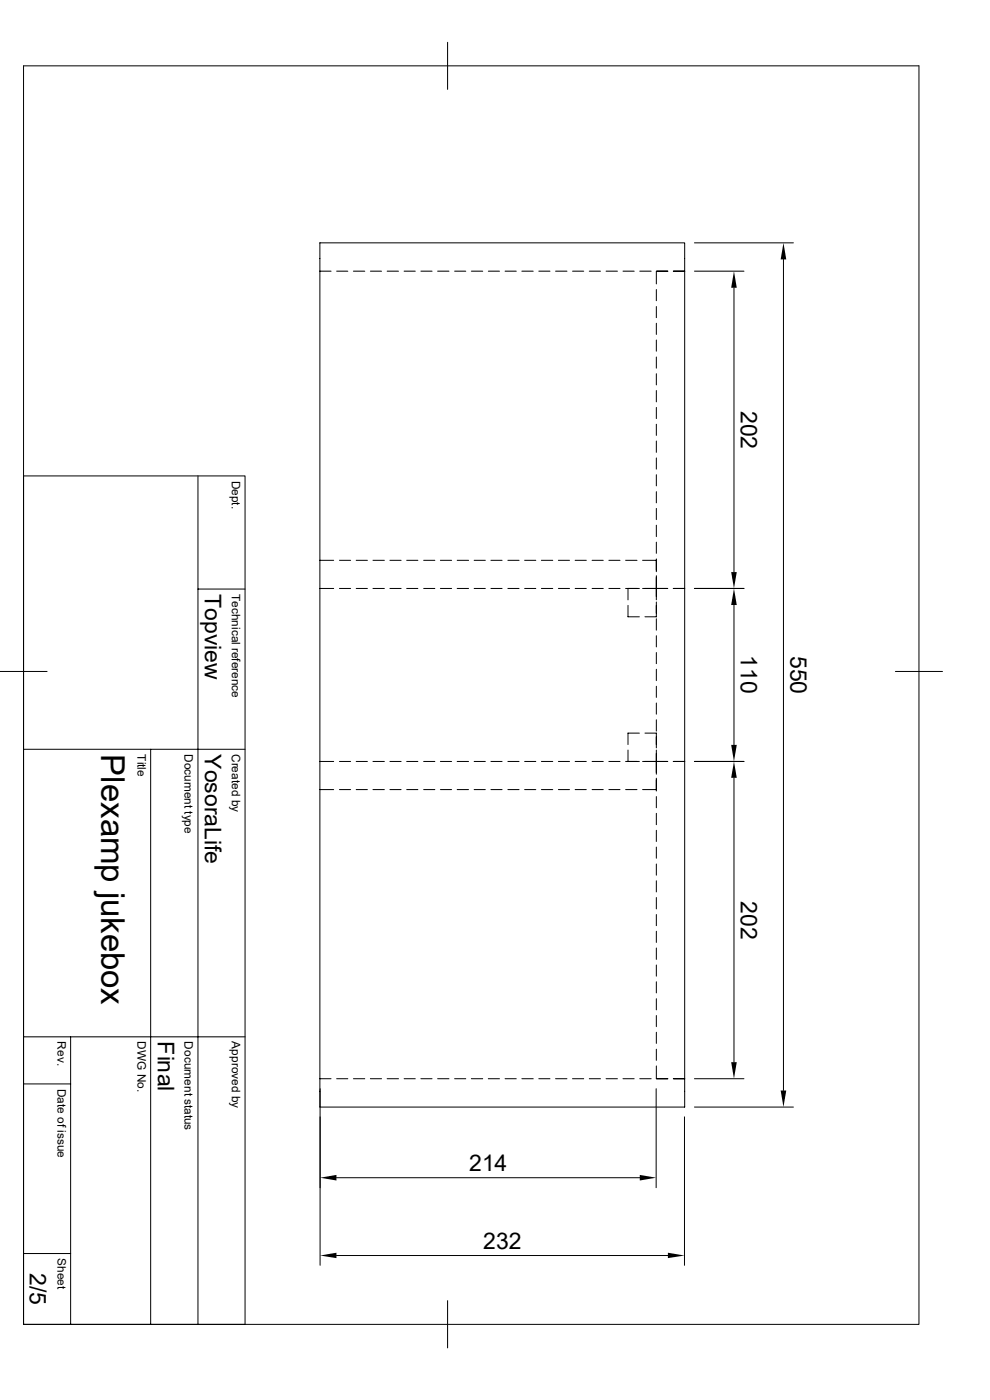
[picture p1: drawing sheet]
<svg xmlns="http://www.w3.org/2000/svg" width="210mm" height="297mm" viewBox="0 0 210 297" stroke-linecap="round" stroke-linejoin="round" font-family="sans-serif">
<g fill="none" stroke="#000" stroke-width=".21">
<path d="M5 14h189.9v267h-189.9zM95 9v10M67.9 57.5h2.3M71.4 57.5h2.4M75 57.5h2.4M78.6 57.5h2.3M82.1 57.5h2.4M85.7 57.5h2.4M89.3 57.5h2.4M92.8 57.5h2.4M96.4 57.5h2.4M100 57.5h2.4"/>
<path d="M103.6 57.5h2.4M107.1 57.5h2.4M110.7 57.5h2.4M114.3 57.5h2.4M117.9 57.5h2.4M121.5 57.5h2.3M125 57.5h2.4M128.6 57.5h2.4M132.2 57.5h2.3M135.7 57.5h2.4M139.3 57.5h2.4M141.6 57.5h-2.4v2.7"/>
<path d="M142.8 57.5h2.4M147.3 57.5h10.5M147.3 51.5h21M166.2 55v176.4M139.2 61.4v2.4M139.2 65v2.4M139.2 68.6v2.4M139.2 72.1v2.4M139.2 75.7v2.4M139.2 79.3v2.4M155.7 61v60.4M139.2 82.8v2.5"/>
<path d="M139.2 86.4v2.4M139.2 90v2.4M139.2 93.6v2.4M139.2 97.2v2.3M5 101h47v180h-47M42 101v180M67.9 118.9h2.9M72 118.9h2.4M75.6 118.9h2.3M79.1 118.9h2.4M82.7 118.9h2.4M86.3 118.9h2.3"/>
<path d="M89.9 118.9h2.3M93.4 118.9h2.4M97 118.9h2.4M100.6 118.9h2.4M104.1 118.9h2.4M107.7 118.9h2.4M111.3 118.9h2.4M114.9 118.9h2.4M118.4 118.9h2.4M122 118.9h2.4M125.6 118.9h2.4M129.2 118.9h2.3"/>
<path d="M132.7 118.9h2.4M136.3 118.9h2.9M139.2 100.7v2.4M139.2 104.3v2.4M139.2 107.9v2.3M139.2 111.4v2.4M139.2 115v2.4M139.2 118.6v2.7M42 125h10M67.9 124.8h2.9M72 124.8h2.4M75.6 124.8h2.3"/>
<path d="M79.1 124.8h2.4M82.7 124.8h2.4M86.3 124.8h2.3M89.9 124.8h2.3M93.4 124.8h2.4M97 124.8h2.4M100.6 124.8h2.4M104.1 124.8h2.4M107.7 124.8h2.4M111.3 124.8h2.4M114.9 124.8h2.4M118.4 124.8h2.4"/>
<path d="M122 124.8h2.4M125.6 124.8h2.4M129.2 124.8h2.3M132.7 124.8h2.9M133.2 128.4v2.5h2.4M133.2 124.8v2.5M136.3 124.8h5.3M139.2 122.1v5.2M139.2 127.7v3.2h-2.4M139.2 131.3v2.4M139.2 134.9v2.3M139.2 138.4v2.4"/>
<path d="M142.8 124.8h2.4M147.3 124.8h10.5M155.7 128.4v29.6M0 142.5h10M5 159h47M32 159v122M133.2 159.1v2.4M135.6 155.5h-2.4v2.4M136.8 155.5h2.4v3.2M139.2 142v2.4M139.2 145.6v2.4M139.2 149.1v2.4"/>
<path d="M139.2 152.7v2.4M139.2 159.1v4.8M189.9 142.5h10M67.9 161.5h2.9M67.9 167.5h2.9M72 161.5h2.4M72 167.5h2.4M75.6 161.5h2.3M75.6 167.5h2.3M79.1 161.5h2.4M79.1 167.5h2.4M82.7 161.5h2.4"/>
<path d="M82.7 167.5h2.4M86.3 161.5h2.3M86.3 167.5h2.3M89.9 161.5h2.3M89.9 167.5h2.3M93.4 161.5h2.4M93.4 167.5h2.4M97 161.5h2.4M97 167.5h2.4M100.6 161.5h2.4M100.6 167.5h2.4M104.1 161.5h2.4"/>
<path d="M104.1 167.5h2.4M107.7 161.5h2.4M107.7 167.5h2.4M111.3 161.5h2.4M111.3 167.5h2.4M114.9 161.5h2.4M114.9 167.5h2.4M118.4 161.5h2.4M118.4 167.5h2.4M122 161.5h2.4M122 167.5h2.4M125.6 161.5h2.4"/>
<path d="M125.6 167.5h2.4M129.2 161.5h2.3M129.2 167.5h2.3M132.7 161.5h2.9M132.7 167.5h2.4M136.3 161.5h5.3h-2.4v2.8M136.3 167.5h2.9M139.2 165.1v2.7M139.2 169v2.4M139.2 172.6v2.4M139.2 176.1v2.4M139.2 179.7v2.4"/>
<path d="M142.8 161.5h2.4M147.3 161.5h10.5M155.7 165v60.3M139.2 183.3v2.4M139.2 186.9v2.3M139.2 190.4v2.4M139.2 194v2.4M139.2 197.6v2.3M5 220h47M15 220v61M139.2 201.1v2.4M139.2 204.7v2.4"/>
<path d="M139.2 208.3v2.4M139.2 211.9v2.3M139.2 215.4v2.4M139.2 219v2.4M5 230h10M67.9 231.5v3.4h77.3v-183.4h-77.3v216.9M67.9 228.9h2.3M71.4 228.9h2.4M75 228.9h2.4M78.6 228.9h2.3M82.1 228.9h2.4M85.7 228.9h2.4"/>
<path d="M89.3 228.9h2.4M92.8 228.9h2.4M96.4 228.9h2.4M100 228.9h2.4M103.6 228.9h2.4M107.1 228.9h2.4M110.7 228.9h2.4M114.3 228.9h2.4M117.9 228.9h2.4M121.5 228.9h2.3M125 228.9h2.4M128.6 228.9h2.4"/>
<path d="M132.2 228.9h2.3M135.7 228.9h2.4M139.2 231v21M139.2 226.1v2.8h2.5M139.2 222.6v2.4M142.8 228.9h2.4M145.2 236.9v31.5M147.3 234.9h21M147.3 228.9h10.5M71.4 249.9h64.3M5 265.9h10M71.4 266.4h70.3"/>
<path d="M95 275.9v10.1"/>
</g>
<path d="M166.2 51.5l.6 3.5h-1.2zM155.7 57.5l.6 3.5h-1.2zM155.7 124.8l.6 3.6h-1.2zM155.1 121.4h1.2l-.6 3.4zM155.1 158h1.2l-.6 3.5zM155.7 161.5l.6 3.5h-1.2zM155.1 225.3h1.2l-.6 3.6zM165.6 231.4h1.2l-.6 3.5zM67.9 249.9l3.5-.6v1.1zM135.7 249.3l3.5 .6-3.5 .5zM67.9 266.4l3.5-.6v1.1zM141.7 265.8l3.5 .6-3.5 .5z" fill="#000"/>
<text font-size="7" x="21.5" y="160" transform="rotate(90 21.5 160)">Plexamp jukebox</text>
<g font-size="4.9">
<text x="157.2" y="87.2" transform="rotate(90 157.2 87.2)">202</text>
<text x="43.5" y="126" transform="rotate(90 43.5 126)">Topview</text>
<text x="157.2" y="139" transform="rotate(90 157.2 139)">110</text>
<text x="167.7" y="139.1" transform="rotate(90 167.7 139.1)">550</text>
<text x="43.5" y="160" transform="rotate(90 43.5 160)">YosoraLife</text>
<text x="157.2" y="191.2" transform="rotate(90 157.2 191.2)">202</text>
<text x="33.5" y="220.9" transform="rotate(90 33.5 220.9)">Final</text>
<text x="99.5" y="248.5">214</text>
<text x="102.5" y="264.9">232</text>
<text x="6.3" y="270" transform="rotate(90 6.3 270)">2/5</text>
</g>
<g font-size="2.5">
<text x="49.2" y="102" transform="rotate(90 49.2 102)">Dept.</text>
<text x="49.2" y="126" transform="rotate(90 49.2 126)">Technical reference</text>
<text x="29.2" y="160" transform="rotate(90 29.2 160)">Title</text>
<text x="39.2" y="160" transform="rotate(90 39.2 160)">Document type</text>
<text x="49.2" y="160" transform="rotate(90 49.2 160)">Created by</text>
<text x="12.2" y="220.9" transform="rotate(90 12.2 220.9)">Rev.</text>
<text x="29.2" y="220.9" transform="rotate(90 29.2 220.9)">DWG No.</text>
<text x="39.2" y="220.9" transform="rotate(90 39.2 220.9)">Document status</text>
<text x="49.2" y="220.9" transform="rotate(90 49.2 220.9)">Approved by</text>
<text x="12.2" y="231" transform="rotate(90 12.2 231)">Date of issue</text>
<text x="12.2" y="266.9" transform="rotate(90 12.2 266.9)">Sheet</text>
</g>
</svg>
